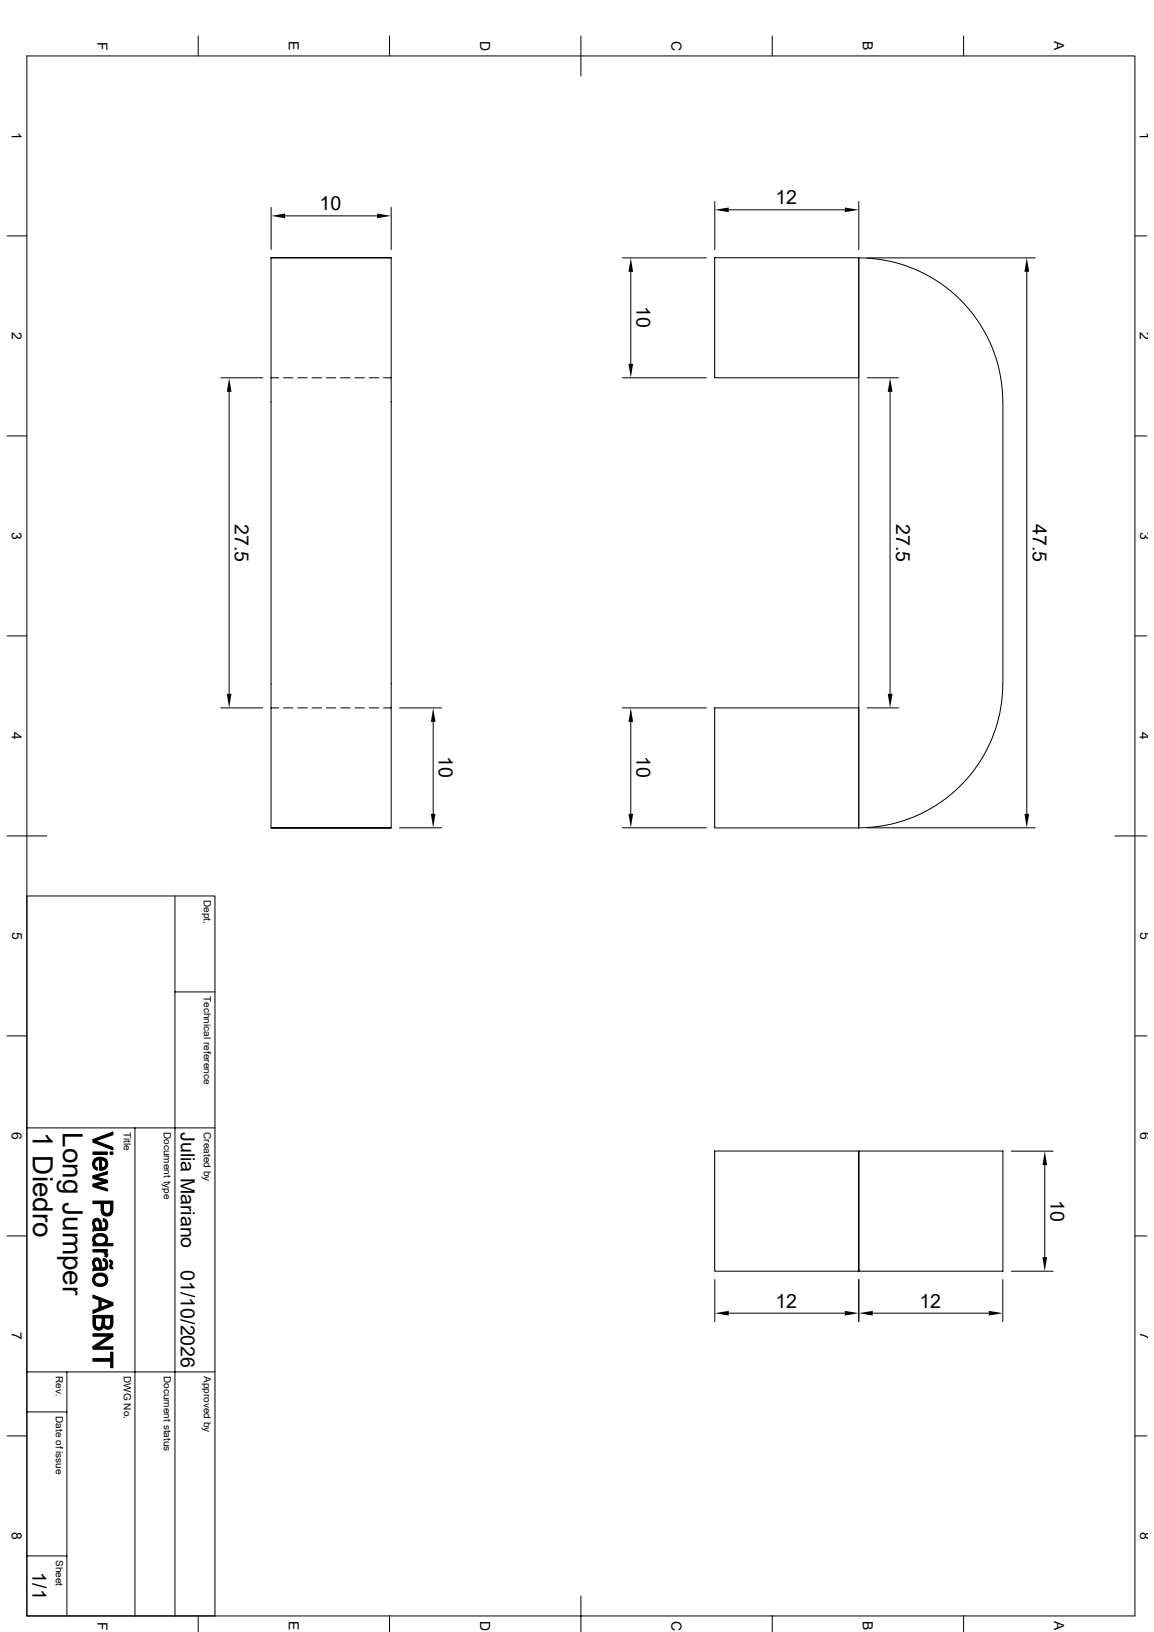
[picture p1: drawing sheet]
<svg xmlns="http://www.w3.org/2000/svg" width="420mm" height="594mm" viewBox="0 0 420 594" stroke-linecap="round" stroke-linejoin="round" font-family="sans-serif">
<g fill="none" stroke="#000" stroke-width=".36">
<path d="M72.1 13.1v7.3M141.8 13.1v7.3M211.4 13.1v14.5M281.1 13.1v7.3M350.7 13.1v7.3M9.8 20.4h403.2v567.7h-403.2zM98.7 75.5v15.3M103.8 78.6h33.4M142.4 75.5v15.3M260.1 73.3v17.5M265.2 76.4h42.3M312.5 73.3v17.5"/>
<path d="M2.5 85.9h7.3M98.6 93.8h43.8v207.5h-43.8zM98.6 93.8h43.8M226.5 93.9h30.6M229.6 98.9v33.5M260.1 93.8h52.4v43.7h-52.4zM312.5 93.9a52.5 52.5 0 0 1 52.5 52.4M312.5 93.8v207.5M315.6 93.9h61.2M373.7 98.9v197.3M413 85.9h4.4M80.3 137.5h15.3"/>
<path d="M98.6 137.5h2.8M103.2 137.5h3.4M108.4 137.5h3.4M113.6 137.5h3.5M118.8 137.5h3.4M124 137.5h3.4M129.2 137.5h3.4M134.4 137.5h3.4M139.6 137.5h2.8M226.5 137.5h30.6M315.6 137.5h11.4M2.5 158.7h7.3"/>
<path d="M83.4 142.6v109.9M323.9 142.6v109.9M365 146.3v102.6M413 158.7h4.4M2.5 231.4h7.3M413 231.4h4.4M80.3 257.6h15.3M98.6 257.6h2.8M103.2 257.6h3.4M108.4 257.6h3.4M113.6 257.6h3.5M118.8 257.6h3.4"/>
<path d="M124 257.6h3.4M129.2 257.6h3.4M134.4 257.6h3.4M139.6 257.6h2.8M145.4 257.6h15.3M226.5 257.6h30.6M260.1 257.6h52.4v43.7h-52.4zM315.6 257.6h11.4M365 248.9a52.5 52.5 0 0 1-52.5 52.4M157.6 262.7v33.5M229.6 262.7v33.5M2.5 304.2h14.6"/>
<path d="M98.6 301.3h43.8M145.4 301.3h15.3M226.5 301.3h30.6M315.6 301.3h61.2M405.8 304.2h11.6M9.8 326.1h68.4v262M63.7 326.1v262M2.5 377h7.3M63.7 361h14.5M413 377h4.4M9.8 410.5h68.4M49.1 410.5v177.6"/>
<path d="M260.1 418.9v43.8h52.4v-43.8h52.5v43.8h-52.5v-43.8zM368 419h15.3M380.2 424.1v33.4M2.5 449.8h7.3M413 449.8h4.4M260.1 465.7v15.3M265.2 477.9h42.3M312.5 465.7v15.3M317.6 477.9h42.3M365 465.7v15.3M368 462.7h15.3M9.8 499.3h68.4"/>
<path d="M24.3 499.3v88.8M9.8 513.9h14.5M2.5 522.6h7.3M413 522.6h4.4M9.8 566.3h14.5M72.1 588.1v5.8M141.8 588.1v5.8M211.4 580.9v13M281.1 588.1v5.8M350.7 588.1v5.8"/>
</g>
<g fill="#000" stroke="#000" stroke-width=".36">
<path d="M33.8 414.7l7.3 2.9v.9l-7.3-2.8z" fill-rule="evenodd"/>
<path d="M33.8 414.7l7.3-2.7v1l-6.5 2.2z" fill-rule="evenodd"/>
<path d="M34.4 421.9l.1 2.3 1 .8-.1 .9a2.42 2.42 0 0 1-1-4z" fill-rule="evenodd"/>
<path d="M34.5 421.7a3.4 3.4 0 0 1 4 .2v1.7l-.6-1.1-.9-.4v3.8l-.8 .1v-3.9l-1.3 .5-.5 1.1z" fill-rule="evenodd"/>
<path d="M33.8 419.3h5.3v.9h-5.3z" fill-rule="evenodd"/>
<path d="M33.8 428l5.3-1.6v.9l-4.2 1.2z" fill-rule="evenodd"/>
<path d="M33.8 431l4.1-1.1 1.2 .5-4.1 1.1z" fill-rule="evenodd"/>
<path d="M33.8 431l5.3 1.6v.9l-5.3-1.6z" fill-rule="evenodd"/>
<path d="M33.8 428l5.3 1.5v.9l-5.3-1.5z" fill-rule="evenodd"/>
<path d="M37 422.1v2.9l1-.3 .4-.6 .1-2.2a2.35 2.35 0 0 1 .6 2.5 2.35 2.35 0 0 1-2.1 1.5z" fill-rule="evenodd"/>
<path d="M40.1 419.3h1v.9h-1z" fill-rule="evenodd"/>
<path d="M33.8 437.1h7.3v3.2l-.3 1.4-.5 .5v-4.1h-2.7l-.1 4-.7-1.3v-2.7h-3z" fill-rule="evenodd"/>
<path d="M34.4 445.3l.1 1.8z" fill-rule="evenodd"/>
<path d="M34.3 449.7l.2 2.9a1.84 1.84 0 0 1-.2-2.9z" fill-rule="evenodd"/>
<path d="M34.2 443.7l1.2-.3 1 .6v3v-.3a2.31 2.31 0 0 0-1.2-2.4 .83 .83 0 0 0-.8 1l-.1 1.6a2.42 2.42 0 0 1-.1-3.2z" fill-rule="evenodd"/>
<path d="M34.2 458.1l1.2-.3 1 .7v2.9v-.3a2.31 2.31 0 0 0-1.2-2.3 .83 .83 0 0 0-.8 1l-.1 1.5a2.48 2.48 0 0 1-.1-3.2z" fill-rule="evenodd"/>
<path d="M37.6 443.5l.9 .4v1.8l-.2-.9-.8-.4z" fill-rule="evenodd"/>
<path d="M37.6 458l.9 .3v1.9l-.2-.9-.8-.4z" fill-rule="evenodd"/>
<path d="M33.8 454.8h5.3v.8h-.8v1l-.3-.6-.7-.3h-3.5z" fill-rule="evenodd"/>
<path d="M34.5 445.9l.7 .9 1.2 .2 .1-2.8 .4 1.7a.86 .86 0 0 0 .9 1.1 .86 .86 0 0 0 .7-1.3v-1.8a2.39 2.39 0 0 1-.6 3.9l-3.1 .1-1 .2v-.8l.7-.2z" fill-rule="evenodd"/>
<path d="M34.4 449.6a2.89 2.89 0 0 1 4.8 1.5l-.2 .9-.5 .5v-1.3a2.28 2.28 0 0 0-3.7-.8l-.4 .8z" fill-rule="evenodd"/>
<path d="M38.3 455.6l.9 .9-.3 1.1-.8-.3z" fill-rule="evenodd"/>
<path d="M37.6 438.1v1.8a1.36 1.36 0 0 0 1.3 1.7 1.36 1.36 0 0 0 1.4-1.7v2.3a2.45 2.45 0 0 1-2.8-.1z" fill-rule="evenodd"/>
<path d="M39.9 458.6a1.12 1.12 0 0 1 1.1 .7 1.12 1.12 0 0 1-.4 1.3v1.2l-.3-2.4-.4-.2z" fill-rule="evenodd"/>
<path d="M34.5 451.6a2.24 2.24 0 0 0 2.1 1 2.24 2.24 0 0 0 1.9-1.4v1.3h2.6v.9h-7.3v-.8h.7z" fill-rule="evenodd"/>
<path d="M34.4 459.8l.1 1.7z" fill-rule="evenodd"/>
<path d="M34.2 464.2l.2-.2v1.8a2.12 2.12 0 0 0 2 1.5 2.12 2.12 0 0 0 2.1-1.5v1.7a2.75 2.75 0 0 1-3.4 .5 2.75 2.75 0 0 1-1.2-3.2z" fill-rule="evenodd"/>
<path d="M34.5 460.4l.7 .9 1.2 .1 .1-2.8 .4 1.7a.86 .86 0 0 0 .9 1.1 .86 .86 0 0 0 .7-1.2v-1.9a2.39 2.39 0 0 1-.6 4h-3.1l-1 .3v-.9l.7-.2z" fill-rule="evenodd"/>
<path d="M34.5 463.9a2.78 2.78 0 0 1 3.2-.4 2.78 2.78 0 0 1 1.5 2.9l-.7 1.1v-1.7a2.2 2.2 0 0 0-3.8-.8l-.3 .8z" fill-rule="evenodd"/>
<path d="M40.3 459.6l.1 2.1-.2-.1a1.76 1.76 0 0 1 .1-2z" fill-rule="evenodd"/>
<path d="M40.6 460.8l.4 .4v.7l-.4-.1z" fill-rule="evenodd"/>
<path d="M33.8 471.3l7.3 2.8v1l-.8-.5-3.5-1.2-.8 2.7v-3l-2.2-.7z" fill-rule="evenodd"/>
<path d="M36.8 473.4v2.4l3.5-1.2 .8 .5-7.3 2.9v-1.1l2.2-.8z" fill-rule="evenodd"/>
<path d="M34.7 479.7v1.8a1.32 1.32 0 0 0 1.3 1.6 1.32 1.32 0 0 0 1.2-1.8v2.4l-1 .4-1.4-.3z" fill-rule="evenodd"/>
<path d="M38.1 479.7v1.5a1.2 1.2 0 0 0 1.2 1.7 1.2 1.2 0 0 0 1-1.8v2.4l-1.3 .3-.8-.4-.3-.2z" fill-rule="evenodd"/>
<path d="M33.8 490.1l7.3 .1v.9h-7.3z" fill-rule="evenodd"/>
<path d="M33.8 485.4h7.3v1l-7.3-.1z" fill-rule="evenodd"/>
<path d="M33.8 490.1l5.7-3.8 1.6 .1-5.7 3.8z" fill-rule="evenodd"/>
<path d="M33.8 478.7h7.3v3l-.3 1.2-.5 .6v-3.8h-2.2l-.2 3.5-.2-.4-.5 .9v-4h-2.5l-.1 4-.7-1.4z" fill-rule="evenodd"/>
<path d="M33.8 494.5h6.5v-2.4h.8v5.7h-.8v-2.4h-6.5z" fill-rule="evenodd"/>
</g>
<g fill="#000">
<path d="M98.7 78.6l5.1-.9v1.7zM137.2 77.7l5.2 .9-5.2 .8zM260.1 76.4l5.1-.9v1.7zM307.5 75.5l5 .9-5 .8zM229.6 93.9l.8 5h-1.7zM373.7 93.9l.9 5h-1.8zM228.7 132.4h1.7l-.8 5.1zM83.4 137.5l.8 5.1h-1.7zM323.9 137.5l.9 5.1h-1.7zM82.5 252.5h1.7l-.8 5.1zM323.1 252.5h1.7l-.9 5.1zM157.6 257.6l.9 5.1h-1.7z"/>
<path d="M229.6 257.6l.8 5.1h-1.7zM156.8 296.2h1.7l-.9 5.1zM228.7 296.2h1.7l-.8 5.1zM372.8 296.2h1.8l-.9 5.1zM380.2 419l.9 5.1h-1.7zM379.4 457.5h1.7l-.9 5.2zM260.1 477.9l5.1-.8v1.7zM307.5 477.1l5 .8-5 .9zM312.5 477.9l5.1-.8v1.7zM359.9 477.1l5.1 .8-5.1 .9z"/>
</g>
<g font-size="10.2">
<text x="12" y="412" transform="rotate(90 12 412)">1 Diedro</text>
<text x="22.9" y="412" transform="rotate(90 22.9 412)">Long Jumper</text>
</g>
<g font-size="7.1">
<text x="116.3" y="76.4">10</text>
<text x="282.2" y="74.3">12</text>
<text x="231.7" y="111.5" transform="rotate(90 231.7 111.5)">10</text>
<text x="85.5" y="190.7" transform="rotate(90 85.5 190.7)">27.5</text>
<text x="326.1" y="190.7" transform="rotate(90 326.1 190.7)">27.5</text>
<text x="375.8" y="190.8" transform="rotate(90 375.8 190.8)">47.5</text>
<text x="159.8" y="275.3" transform="rotate(90 159.8 275.3)">10</text>
<text x="231.7" y="275.3" transform="rotate(90 231.7 275.3)">10</text>
<text x="65.8" y="412" transform="rotate(90 65.8 412)">Julia Mariano</text>
<text x="382.4" y="436.6" transform="rotate(90 382.4 436.6)">10</text>
<text x="65.8" y="462.2" transform="rotate(90 65.8 462.2)">01/10/2026</text>
<text x="282.2" y="475.9">12</text>
<text x="334.6" y="475.9">12</text>
<text x="11.8" y="572.3" transform="rotate(90 11.8 572.3)">1/1</text>
</g>
<g font-size="5.1">
<text x="35.5" y="15.2" transform="rotate(90 35.5 15.2)">F</text>
<text x="105.2" y="15" transform="rotate(90 105.2 15)">E</text>
<text x="174.8" y="14.9" transform="rotate(90 174.8 14.9)">D</text>
<text x="244.4" y="14.9" transform="rotate(90 244.4 14.9)">C</text>
<text x="314.1" y="15" transform="rotate(90 314.1 15)">B</text>
<text x="383.7" y="15" transform="rotate(90 383.7 15)">A</text>
<text x="4.3" y="48" transform="rotate(90 4.3 48)">1</text>
<text x="414.9" y="48" transform="rotate(90 414.9 48)">1</text>
<text x="4.3" y="120.8" transform="rotate(90 4.3 120.8)">2</text>
<text x="414.9" y="120.9" transform="rotate(90 414.9 120.9)">2</text>
<text x="4.4" y="193.6" transform="rotate(90 4.4 193.6)">3</text>
<text x="414.9" y="193.6" transform="rotate(90 414.9 193.6)">3</text>
<text x="4.3" y="266.4" transform="rotate(90 4.3 266.4)">4</text>
<text x="414.9" y="266.4" transform="rotate(90 414.9 266.4)">4</text>
<text x="4.4" y="339.2" transform="rotate(90 4.4 339.2)">5</text>
<text x="415" y="339.2" transform="rotate(90 415 339.2)">5</text>
<text x="4.4" y="412" transform="rotate(90 4.4 412)">6</text>
<text x="414.9" y="412" transform="rotate(90 414.9 412)">6</text>
<text x="4.4" y="484.8" transform="rotate(90 4.4 484.8)">7</text>
<text x="414.9" y="484.8" transform="rotate(90 414.9 484.8)">7</text>
<text x="4.4" y="557.6" transform="rotate(90 4.4 557.6)">8</text>
<text x="414.9" y="557.6" transform="rotate(90 414.9 557.6)">8</text>
<text x="35.5" y="590.2" transform="rotate(90 35.5 590.2)">F</text>
<text x="105.2" y="590.1" transform="rotate(90 105.2 590.1)">E</text>
<text x="174.8" y="590" transform="rotate(90 174.8 590)">D</text>
<text x="244.4" y="590" transform="rotate(90 244.4 590)">C</text>
<text x="314.1" y="590.1" transform="rotate(90 314.1 590.1)">B</text>
<text x="383.7" y="590.1" transform="rotate(90 383.7 590.1)">A</text>
</g>
<g font-size="3.6">
<text x="74.1" y="327.5" transform="rotate(90 74.1 327.5)">Dept.</text>
<text x="74.1" y="362.5" transform="rotate(90 74.1 362.5)">Technical reference</text>
<text x="45" y="412" transform="rotate(90 45 412)">Title</text>
<text x="59.6" y="412" transform="rotate(90 59.6 412)">Document type</text>
<text x="74.1" y="412" transform="rotate(90 74.1 412)">Created by</text>
<text x="20.3" y="500.8" transform="rotate(90 20.3 500.8)">Rev.</text>
<text x="45" y="500.8" transform="rotate(90 45 500.8)">DWG No.</text>
<text x="59.6" y="500.8" transform="rotate(90 59.6 500.8)">Document status</text>
<text x="74.1" y="500.8" transform="rotate(90 74.1 500.8)">Approved by</text>
<text x="20.3" y="515.3" transform="rotate(90 20.3 515.3)">Date of issue</text>
<text x="20.3" y="567.7" transform="rotate(90 20.3 567.7)">Sheet</text>
</g>
</svg>
